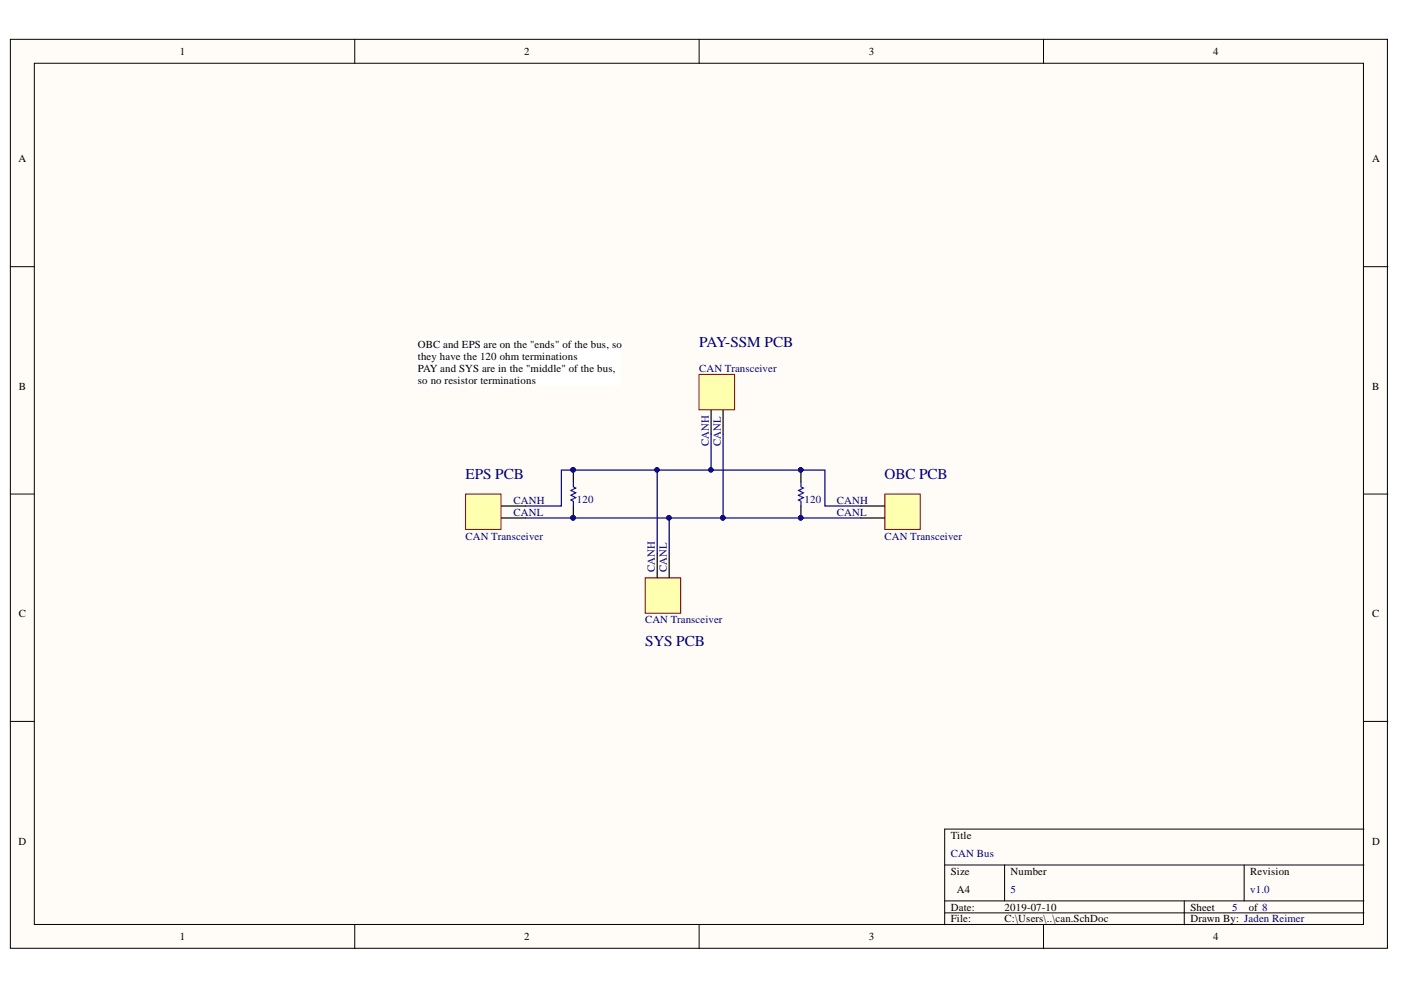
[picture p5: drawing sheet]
<svg xmlns="http://www.w3.org/2000/svg" width="297mm" height="210mm" viewBox="0 0 297 210" stroke-linecap="round" stroke-linejoin="round" font-family="sans-serif">
<g fill="#fffcf8" stroke="#000" stroke-width=".21">
<path d="M2.2 8.3h292v192.8h-292z"/>
<path d="M7.3 13.4h281.8v182.6h-281.8z"/>
</g>
<g fill="none" stroke="#000" stroke-width=".21">
<path d="M75.2 8.3v5.1M148.2 8.3v5.1M221.2 8.3v5.1M2.2 56.5h5.1M289.2 56.5h5.1M2.2 104.7h5.1M289.2 104.7h5.1M2.2 153h5.1M289.2 153h5.1M289.2 175.8h-88.9v20.3M75.2 196.1v5.1M148.2 196.1v5.1"/>
<path d="M200.3 183.4h88.9M200.3 191h88.9M200.3 193.5h88.9M213 183.4v7.6M221.2 196.1v5.1M251.1 191v5.1M263.8 183.4v7.6"/>
</g>
<path d="M187.6 104.7h7.5v7.6h-7.5z" fill="#ffffb0" stroke="#800000" stroke-width=".21"/>
<path d="M182.5 107.3h5.1M182.5 109.8h5.1" fill="none" stroke="#000" stroke-width=".25"/>
<path d="M169.8 102.2v1l.5 .3-1 .5 1 .5-1 .5 1 .5-1 .5 .5 .3v1" fill="none" stroke="#00f" stroke-width=".25"/>
<path d="M148.2 79.4h7.5v7.5h-7.5z" fill="#ffffb0" stroke="#800000" stroke-width=".21"/>
<path d="M150.8 87v5.1M153.3 87v5.1" fill="none" stroke="#000" stroke-width=".25"/>
<path d="M98.7 104.7h7.5v7.6h-7.5z" fill="#ffffb0" stroke="#800000" stroke-width=".21"/>
<path d="M106.3 109.8h5.1M106.3 107.3h5.1" fill="none" stroke="#000" stroke-width=".25"/>
<path d="M121.6 102.2v1l.5 .3-1 .5 1 .5-1 .5 1 .5-1 .5 .5 .3v1" fill="none" stroke="#00f" stroke-width=".25"/>
<path d="M88.5 71.8h43.1v10h-43.1z" fill="#fff" stroke="#fff" stroke-width=".21"/>
<path d="M136.8 122.5h7.5v7.5h-7.5z" fill="#ffffb0" stroke="#800000" stroke-width=".21"/>
<path d="M139.3 117.4v5.1M141.9 117.4v5.1" fill="none" stroke="#000" stroke-width=".25"/>
<path d="M139.3 99.7v17.7M150.8 92.1v7.6M153.3 92.1v17.7M111.4 109.8h41.9M111.4 107.3h7.6v-7.6h55.9v7.6h7.6M141.9 109.8v7.6M153.3 109.8h29.2" fill="none" stroke="#000080" stroke-width=".25"/>
<g fill="#000080" stroke="#000080" stroke-width=".21">
<circle cx="139.3" cy="99.6" r=".46"/>
<circle cx="141.8" cy="109.8" r=".47"/>
<circle cx="153.3" cy="109.8" r=".46"/>
<circle cx="150.7" cy="99.6" r=".46"/>
</g>
<g font-size="3.5" fill="#000080">
<text x="120.7" y="101.6">PIR?01</text>
<text x="169" y="101.6">PIR?02</text>
<text x="120.7" y="109.3">PIR?02</text>
<text x="169" y="109.3">PIR?01</text>
</g>
<g font-size="3.2" fill="#000080">
<text x="148.3" y="73.6">PAY-SSM PCB</text>
<text x="98.7" y="101.5">EPS PCB</text>
<text x="187.6" y="101.5">OBC PCB</text>
<text x="136.8" y="137.1">SYS PCB</text>
</g>
<g font-size="2.3">
<text x="38.1" y="11.7">1</text>
<text x="111.1" y="11.7">2</text>
<text x="184.2" y="11.7">3</text>
<text x="257.2" y="11.7">4</text>
<text x="3.9" y="34.5">A</text>
<text x="290.9" y="34.5">A</text>
<text x="88.6" y="73.8">OBC and EPS are on the &quot;ends&quot; of the bus, so</text>
<text x="88.6" y="76.3">t</text>
<text x="89.3" y="76.3">hey have the 120 ohm terminations</text>
<text x="4" y="82.7">B</text>
<text x="88.6" y="78.9">PAY and SYS are in the &quot;middle&quot; of the bus,</text>
<text x="88.6" y="81.4">so no resistor terminations</text>
<text x="290.9" y="82.7">B</text>
<text x="4" y="130.9">C</text>
<text x="290.9" y="130.9">C</text>
<text x="3.9" y="179.1">D</text>
<text x="201.6" y="177.9">Title</text>
<text x="290.9" y="179.1">D</text>
<text x="201.6" y="185.5">Size</text>
<text x="214.3" y="185.5">Number</text>
<text x="265.1" y="185.5">Revision</text>
<text x="202.9" y="189.3">A4</text>
<text x="201.6" y="193.1">Date:</text>
<text x="201.6" y="195.6">File:</text>
<text x="213" y="193.1">2019-07-10</text>
<text x="213" y="195.6">C:\Users\..\can.SchDoc</text>
<text x="252.4" y="193.1">Sheet</text>
<text x="252.4" y="195.6">Drawn By: Jaden Reimer</text>
<text x="264.7" y="193.1">of 8</text>
<text x="38.1" y="199.4">1</text>
<text x="111.1" y="199.4">2</text>
<text x="184.2" y="199.4">3</text>
<text x="257.2" y="199.4">4</text>
</g>
<g font-size="2.3" fill="#000080">
<text x="148.3" y="78.9">CAN Transceiver</text>
<text x="150.3" y="94.6" transform="rotate(-90 150.3 94.6)">CANH</text>
<text x="152.8" y="94.6" transform="rotate(-90 152.8 94.6)">CANL</text>
<text x="108.9" y="106.8">CANH</text>
<text x="122.3" y="106.6">120</text>
<text x="170.6" y="106.6">120</text>
<text x="177.4" y="106.8">CANH</text>
<text x="108.9" y="109.4">CANL</text>
<text x="177.4" y="109.4">CANL</text>
<text x="98.7" y="114.4">CAN Transceiver</text>
<text x="187.6" y="114.4">CAN Transceiver</text>
<text x="138.9" y="121.3" transform="rotate(-90 138.9 121.3)">CANH</text>
<text x="141.4" y="121.3" transform="rotate(-90 141.4 121.3)">CANL</text>
<text x="136.8" y="132.2">CAN Transceiver</text>
<text x="201.6" y="181.7">CAN Bus</text>
<text x="214.3" y="189.3">5</text>
<text x="265.1" y="189.3">v1.0</text>
<text x="261.3" y="193.1">5</text>
</g>
</svg>
